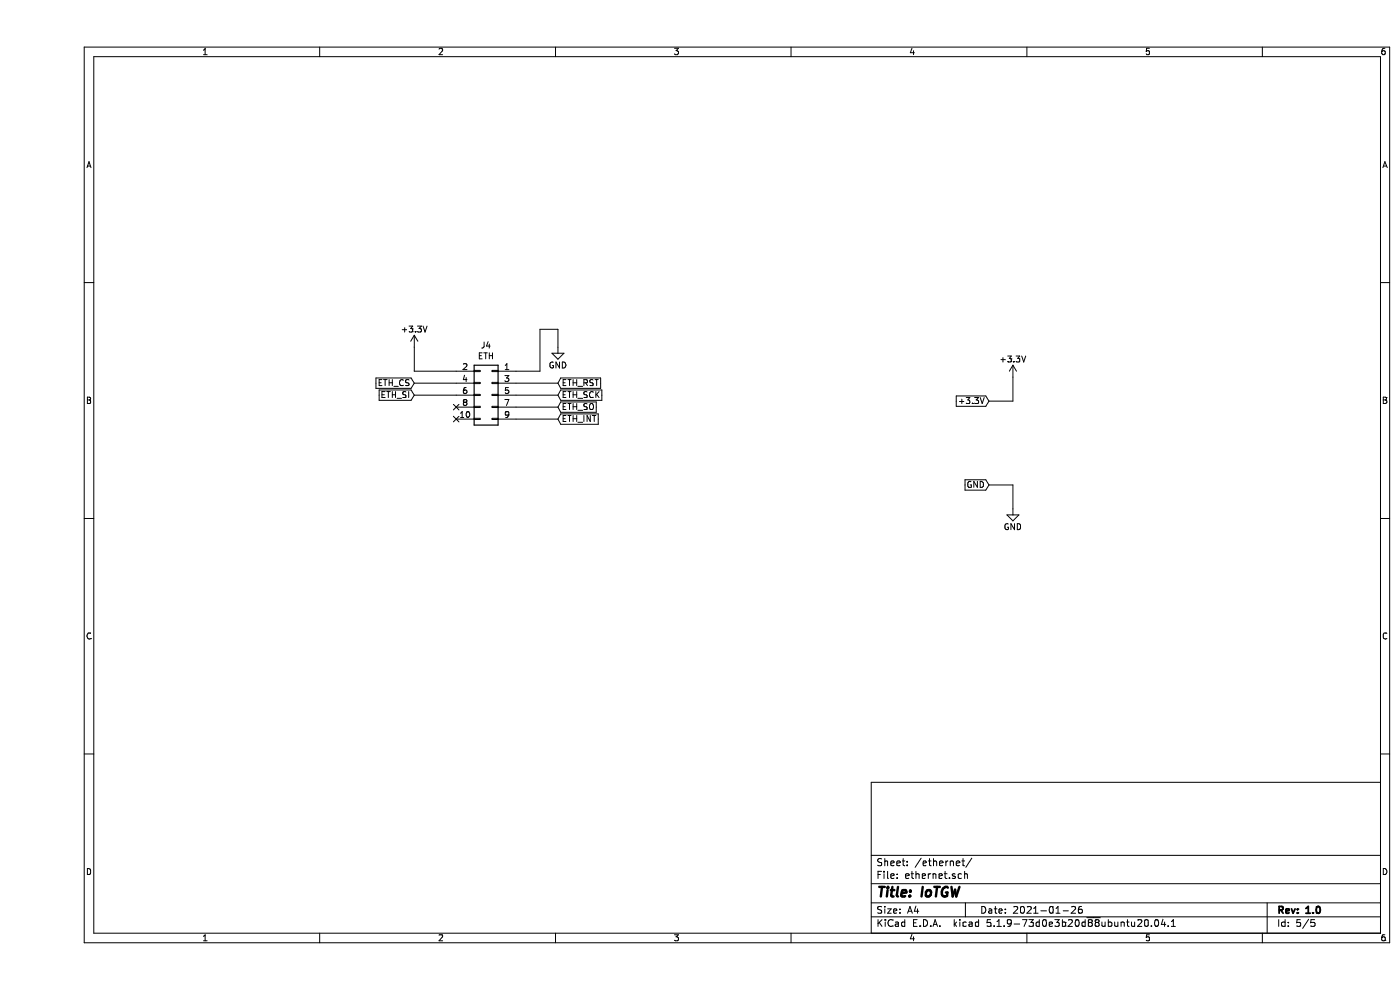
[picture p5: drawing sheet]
EESchema Schematic File Version 4
EELAYER 30 0
EELAYER END
$Descr A4 11693 8268
encoding utf-8
Sheet 5 5
Title "IoTGW"
Date "2021-01-26"
Rev "1.0"
Comp ""
Comment1 ""
Comment2 ""
Comment3 ""
Comment4 ""
$EndDescr
Text GLabel 7950 4050 0    50   Input ~ 0
GND
Text GLabel 7950 3350 0    50   Input ~ 0
+3.3V
$Comp
L power:+3.3V #PWR?
U 1 1
P 8150 3150
AR Path="/5F93FE77" Ref="#PWR?"  Part="1" 
AR Path="/5F8CDF61/5F93FE77" Ref="#PWR?"  Part="1" 
AR Path="/5F7D241C/5F93FE77" Ref="#PWR048"  Part="1" 
F 0 "#PWR048" H 8150 3000 50  0001 C CNN
F 1 "+3.3V" H 8150 3300 50  0000 C CNN
F 2 "" H 8150 3150 50  0000 C CNN
F 3 "" H 8150 3150 50  0000 C CNN
	1    8150 3150
	1    0    0    -1  
$EndComp
$Comp
L power:GND #PWR?
U 1 1
P 8150 4250
AR Path="/5F93FE7D" Ref="#PWR?"  Part="1" 
AR Path="/5F8CDF61/5F93FE7D" Ref="#PWR?"  Part="1" 
AR Path="/5F7D241C/5F93FE7D" Ref="#PWR049"  Part="1" 
F 0 "#PWR049" H 8150 4000 50  0001 C CNN
F 1 "GND" H 8150 4100 50  0000 C CNN
F 2 "" H 8150 4250 50  0000 C CNN
F 3 "" H 8150 4250 50  0000 C CNN
	1    8150 4250
	1    0    0    -1  
$EndComp
Wire Wire Line
	7950 3350 8150 3350
Wire Wire Line
	8150 3350 8150 3150
Wire Wire Line
	7950 4050 8150 4050
Wire Wire Line
	8150 4050 8150 4250
$Comp
L power:+3.3V #PWR?
U 1 1
P 3150 2900
AR Path="/5F718A8E" Ref="#PWR?"  Part="1" 
AR Path="/5F8CDF61/5F718A8E" Ref="#PWR?"  Part="1" 
AR Path="/5F7D241C/5F718A8E" Ref="#PWR046"  Part="1" 
F 0 "#PWR046" H 3150 2750 50  0001 C CNN
F 1 "+3.3V" H 3150 3050 50  0000 C CNN
F 2 "" H 3150 2900 50  0000 C CNN
F 3 "" H 3150 2900 50  0000 C CNN
	1    3150 2900
	1    0    0    -1  
$EndComp
$Comp
L power:GND #PWR?
U 1 1
P 4350 2900
AR Path="/5F86DA0E" Ref="#PWR?"  Part="1" 
AR Path="/5F8CDF61/5F86DA0E" Ref="#PWR?"  Part="1" 
AR Path="/5F7D241C/5F86DA0E" Ref="#PWR047"  Part="1" 
F 0 "#PWR047" H 4350 2650 50  0001 C CNN
F 1 "GND" H 4350 2750 50  0000 C CNN
F 2 "" H 4350 2900 50  0000 C CNN
F 3 "" H 4350 2900 50  0000 C CNN
	1    4350 2900
	1    0    0    -1  
$EndComp
Wire Wire Line
	3150 3100 3150 2900
Wire Wire Line
	4350 2900 4350 2750
Wire Wire Line
	4350 2750 4200 2750
Wire Wire Line
	4200 2750 4200 3100
Wire Wire Line
	4200 3100 4000 3100
Wire Wire Line
	4000 3200 4350 3200
Wire Wire Line
	4350 3300 4000 3300
Wire Wire Line
	4000 3400 4350 3400
Wire Wire Line
	4350 3500 4000 3500
NoConn ~ 3500 3400
NoConn ~ 3500 3500
$Comp
L Connector_Generic:Conn_02x05_Odd_Even J4
U 1 1
P 3800 3300
F 0 "J4" H 3850 3717 50  0000 C CNN
F 1 "ETH" H 3850 3626 50  0000 C CNN
F 2 "Connector_PinSocket_2.54mm:PinSocket_2x05_P2.54mm_Vertical" H 3800 3300 50  0001 C CNN
F 3 "" H 3800 3300 50  0001 C CNN
	1    3800 3300
	-1   0    0    -1  
$EndComp
Wire Wire Line
	3150 3100 3500 3100
Wire Wire Line
	3150 3200 3500 3200
Wire Wire Line
	3150 3300 3500 3300
Text GLabel 4350 3200 2    50   Input ~ 0
ETH_RST
Text GLabel 4350 3300 2    50   Input ~ 0
ETH_SCK
Text GLabel 4350 3400 2    50   Input ~ 0
ETH_SO
Text GLabel 4350 3500 2    50   Input ~ 0
ETH_INT
Text GLabel 3150 3300 0    50   Input ~ 0
ETH_SI
Text GLabel 3150 3200 0    50   Input ~ 0
ETH_CS
$EndSCHEMATC
